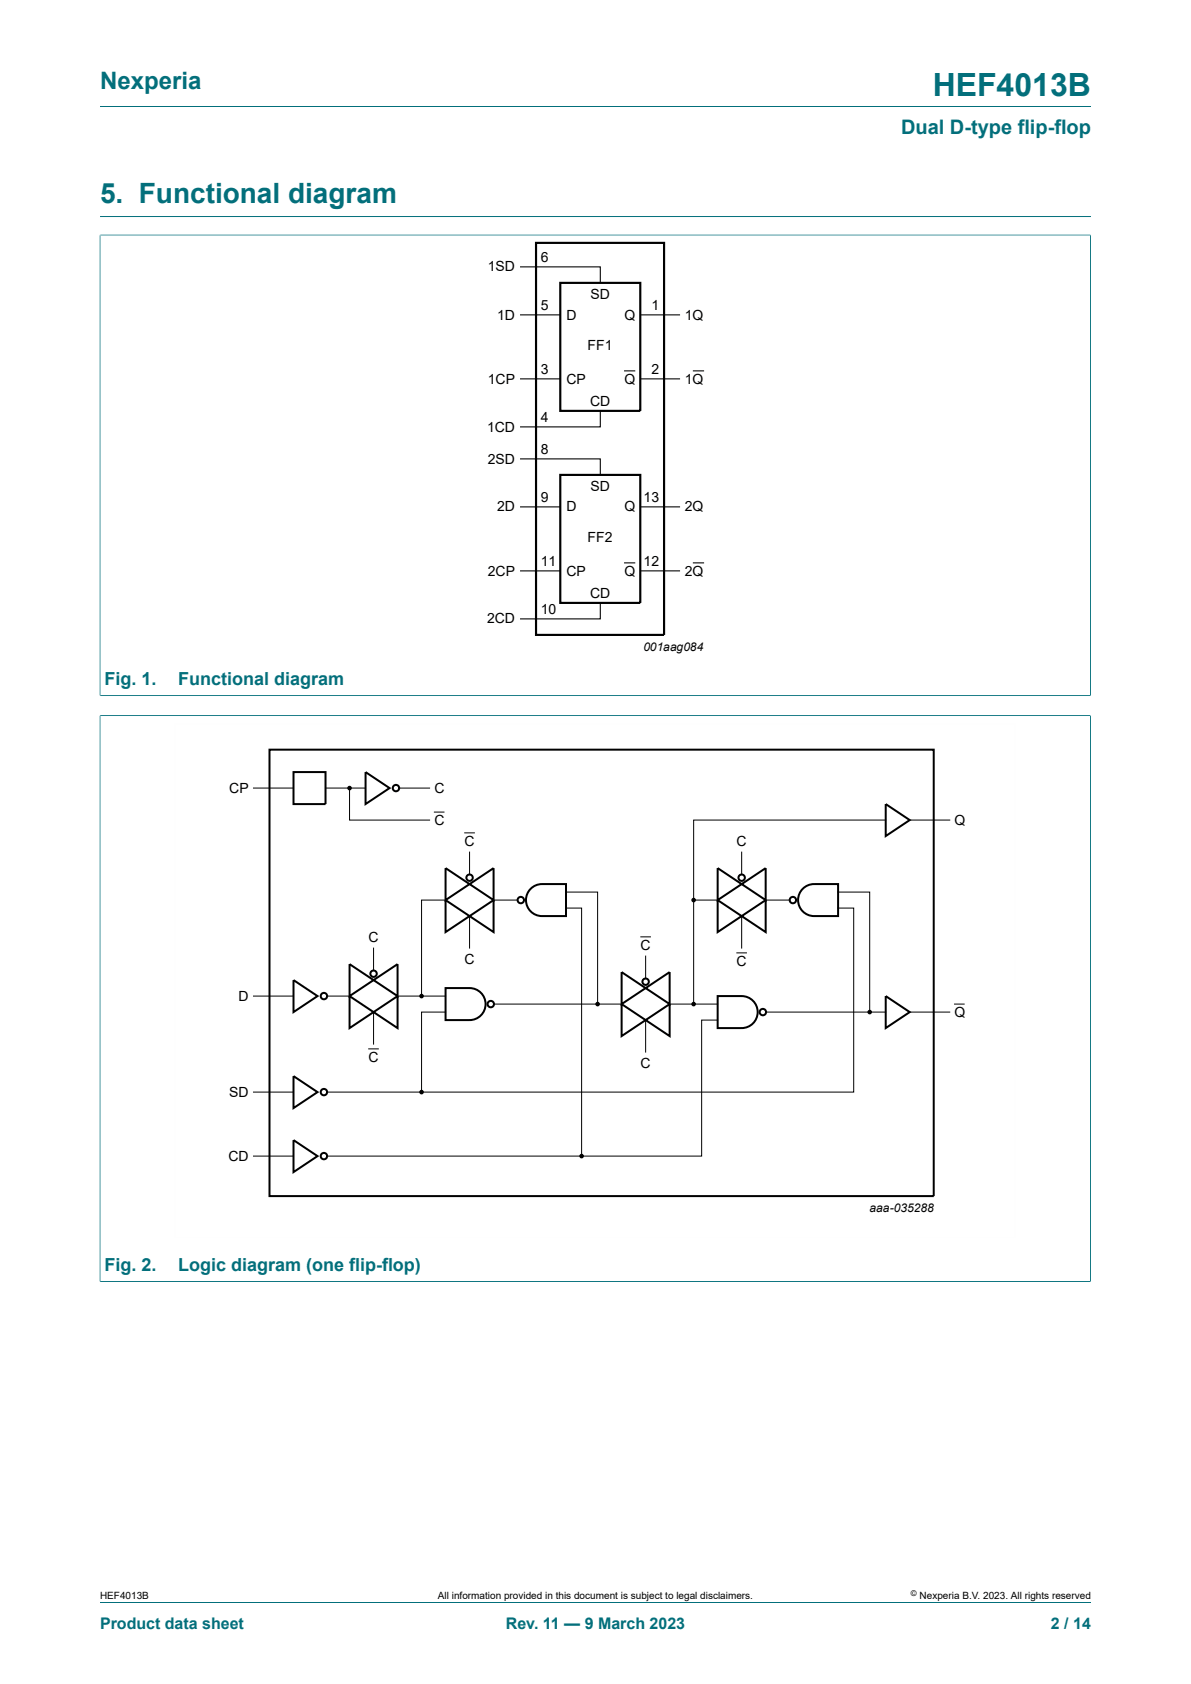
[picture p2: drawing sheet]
<svg xmlns="http://www.w3.org/2000/svg" width="210mm" height="297mm" viewBox="0 0 210 297" stroke-linecap="round" stroke-linejoin="round" font-family="sans-serif">
<path d="M17.6 18.8h174.8M17.6 38.2h174.8M17.6 41.5h174.7M17.6 41.4v81.4M192.3 41.4v81.4M17.6 122.7h174.7M17.6 126.2h174.7M17.6 126.1v100M192.3 126.1v100M17.6 226h174.7M17.6 282.6h174.8" fill="none" stroke="#036f7b" stroke-width=".18"/>
<path d="M94.5 42.8h22.6v69.2h-22.6zM98.8 49.9h14.1v22.6h-14.1zM98.8 83.8h14.1v22.5h-14.1z" fill="none" stroke="#000" stroke-width=".38"/>
<g fill="none" stroke="#000" stroke-width=".19">
<path d="M91.7 47.1h14.1v2.8M91.7 55.5h7.1M112.9 55.5h7M91.7 66.8h7.1M105.8 72.5v2.8h-14.1M110 65.4h2M112.9 66.8h7M122.2 65.4h1.9M91.7 80.9h14.1v2.9M91.7 89.4h7.1M110 99.3h2M112.9 89.4h7"/>
<path d="M122.2 99.3h1.9M91.7 100.7h7.1M105.8 106.3v2.9h-14.1M112.9 100.7h7"/>
</g>
<g fill="none" stroke="#000" stroke-width=".18">
<path d="M44.7 139h7.1M57.4 139h7.1M61.6 139v5.6h14.1M70.4 139h5.3M76.6 143.2h1.7M78.6 158.7h-4.3v17M81.9 146.9h1.7M82.8 150.3v3.9M87 158.7h4.3M99.8 157.3h5.6v19.8M126.5 158.7h-4.2v18.4M130.8 150.3v3.9"/>
<path d="M135 158.7h4.2M147.8 157.3h5.5v21.2M156.2 144.6h-33.9v14.1M160.4 144.6h7.1M44.7 175.7h7.1M57.7 175.7h3.9M65.9 167.2v4M65.9 178.5v5.6M70.1 175.7h8.5M78.6 178.5h-4.3v14.1M82.8 161.6v5.6M87.1 177.1h22.5"/>
<path d="M99.8 160.2h2.8v43.7M113 165.2h1.7M113.8 168.6v4M113.8 179.9v5.7M118.1 177.1h8.4M126.5 179.9h-2.8v24h-66M129.9 168.1h1.7M130.8 161.6v5.6M135.1 178.5h21.1M147.8 160.2h2.7v32.4h-92.8M160.4 178.5h7.1M168.3 177.1h1.7"/>
<path d="M44.7 192.6h7.1M65 185h1.7M44.7 203.9h7.1"/>
</g>
<g fill="none" stroke="#000" stroke-width=".35">
<path d="M47.5 132.2h117.1v78.8h-117.1zM51.8 136.2h5.6v5.6h-5.6zM64.5 136.2l4.2 2.8-4.2 2.8zM78.6 153.1l4.2 2.8-4.2 2.8zM78.6 158.7l4.2 2.9-4.2 2.8zM82.8 155.9l4.2-2.8v5.6zM93.8 156.5l1.1-.5 .7-.1h4.2v5.7h-4.2a2.82 2.82 0 0 1-2.7-1.9 2.82 2.82 0 0 1 .9-3.2zM126.5 153.1l4.3 2.8-4.3 2.8zM126.5 158.7l4.3 2.9-4.3 2.8zM130.8 155.9l4.2-2.8v5.6zM141.8 156.5l1.1-.5 .6-.1h4.3v5.7h-4.3a2.82 2.82 0 0 1-2.6-1.9 2.82 2.82 0 0 1 .9-3.2zM156.2 141.8l4.2 2.8-4.2 2.9z"/>
<path d="M51.8 172.9l4.2 2.8-4.2 2.8zM61.6 170l4.3 2.9-4.3 2.8zM61.6 175.7l4.3 2.8-4.3 2.8zM65.9 172.9l4.2-2.9v5.7zM65.9 178.5l4.2-2.8v5.6zM78.6 174.3h4.2a2.82 2.82 0 0 1 2.8 2.8 2.82 2.82 0 0 1-2.8 2.8h-4.2zM82.8 161.6l4.2-2.9v5.7zM109.6 171.4l4.2 2.9-4.2 2.8zM109.6 177.1l4.2 2.8-4.2 2.8zM113.8 174.3l4.3-2.9v5.7zM113.8 179.9l4.3-2.8v5.6zM126.5 175.7h4.3a2.82 2.82 0 0 1 2.8 2.8 2.82 2.82 0 0 1-2.8 2.8h-4.3z"/>
<path d="M130.8 161.6l4.2-2.9v5.7zM156.2 175.7l4.2 2.8-4.2 2.8zM51.8 189.8l4.2 2.8-4.2 2.8zM51.8 201.1l4.2 2.8-4.2 2.8z"/>
<circle cx="69.8" cy="139" r=".56"/>
<circle cx="82.8" cy="154.8" r=".56"/>
<circle cx="91.8" cy="158.7" r=".56"/>
<circle cx="130.8" cy="154.8" r=".56"/>
<circle cx="139.8" cy="158.7" r=".56"/>
<circle cx="57.1" cy="175.7" r=".56"/>
<circle cx="65.9" cy="171.7" r=".56"/>
<circle cx="86.5" cy="177.1" r=".56"/>
<circle cx="113.8" cy="173.1" r=".56"/>
<circle cx="134.5" cy="178.5" r=".56"/>
<circle cx="57.1" cy="192.6" r=".56"/>
<circle cx="57.1" cy="203.9" r=".56"/>
</g>
<g fill="#000">
<circle cx="61.6" cy="139" r=".28"/>
<circle cx="122.3" cy="158.7" r=".28"/>
<circle cx="74.3" cy="175.7" r=".28"/>
<circle cx="105.4" cy="177.1" r=".28"/>
<circle cx="122.3" cy="177.1" r=".28"/>
<circle cx="153.3" cy="178.5" r=".28"/>
<circle cx="74.3" cy="192.6" r=".28"/>
<circle cx="102.6" cy="203.9" r=".28"/>
</g>
<g fill="none" stroke="#000" stroke-width=".25">
<circle cx="61.6" cy="139" r=".28"/>
<circle cx="122.3" cy="158.7" r=".28"/>
<circle cx="74.3" cy="175.7" r=".28"/>
<circle cx="105.4" cy="177.1" r=".28"/>
<circle cx="122.3" cy="177.1" r=".28"/>
<circle cx="153.3" cy="178.5" r=".28"/>
<circle cx="74.3" cy="192.6" r=".28"/>
<circle cx="102.6" cy="203.9" r=".28"/>
</g>
<path d="M30.9 127.7h148.1v90.6h-148.1z" fill="none" stroke="#fefefe" stroke-width=".18"/>
<text font-size="5.6" fill="#036f7b" x="164.5" y="16.8">HEF4013B</text>
<text font-size="4.9" fill="#036f7b" x="17.6" y="35.9">5. Functional diagram</text>
<text font-size="4.2" fill="#036f7b" x="17.6" y="15.6">Nexperia</text>
<text font-size="3.5" fill="#036f7b" x="158.9" y="23.7">Dual D-type flip-flop</text>
<g font-size="3.2" fill="#036f7b">
<text x="18.4" y="120.8">Fig. 1.</text>
<text x="31.4" y="120.8">Functional diagram</text>
<text x="18.4" y="224.2">Fig. 2.</text>
<text x="31.4" y="224.2">Logic diagram (one flip-flop)</text>
</g>
<g font-size="2.8" fill="#036f7b">
<text x="17.6" y="287.2">Product data sheet</text>
<text x="89.2" y="287.2">Rev. 11 — 9 March 2023</text>
<text x="185.3" y="287.2">2 / 14</text>
</g>
<g font-size="2.5">
<text x="86" y="47.9">1SD</text>
<text x="95.4" y="46.2">6</text>
<text x="104.1" y="52.7">SD</text>
<text x="87.7" y="56.4">1D</text>
<text x="95.4" y="54.6">5</text>
<text x="99.9" y="56.4">D</text>
<text x="110.1" y="56.4">Q</text>
<text x="114.8" y="54.6">1</text>
<text x="120.8" y="56.4">1Q</text>
<text x="95.4" y="65.9">3</text>
<text x="103.6" y="61.7">FF1</text>
<text x="114.8" y="65.9">2</text>
<text x="86" y="67.7">1CP</text>
<text x="99.9" y="67.7">CP</text>
<text x="104.1" y="71.6">CD</text>
<text x="110.1" y="67.7">Q</text>
<text x="120.8" y="67.7">1Q</text>
<text x="85.9" y="76.1">1CD</text>
<text x="95.4" y="74.4">4</text>
<text x="86" y="81.8">2SD</text>
<text x="95.4" y="80">8</text>
<text x="95.4" y="88.5">9</text>
<text x="104.1" y="86.5">SD</text>
<text x="113.5" y="88.5">13</text>
<text x="87.7" y="90.2">2D</text>
<text x="99.9" y="90.2">D</text>
<text x="103.6" y="95.6">FF2</text>
<text x="110.1" y="90.2">Q</text>
<text x="120.8" y="90.2">2Q</text>
<text x="86" y="101.5">2CP</text>
<text x="95.4" y="99.8">11</text>
<text x="99.9" y="101.5">CP</text>
<text x="110.1" y="101.5">Q</text>
<text x="113.5" y="99.8">12</text>
<text x="120.8" y="101.5">2Q</text>
<text x="104.1" y="105.4">CD</text>
<text x="85.9" y="109.9">2CD</text>
<text x="95.4" y="108.3">10</text>
<text x="40.4" y="139.8">CP</text>
<text x="76.6" y="139.8">C</text>
<text x="76.6" y="145.5">C</text>
<text x="81.9" y="149.1">C</text>
<text x="129.9" y="149.1">C</text>
<text x="168.3" y="145.5">Q</text>
<text x="65" y="166.1">C</text>
<text x="112.9" y="167.5">C</text>
<text x="81.9" y="170">C</text>
<text x="129.9" y="170.3">C</text>
<text x="42.1" y="176.5">D</text>
<text x="168.3" y="179.3">Q</text>
<text x="65" y="187.2">C</text>
<text x="112.9" y="188.4">C</text>
<text x="40.4" y="193.5">SD</text>
<text x="40.3" y="204.7">CD</text>
</g>
<g font-size="2.1">
<text x="113.5" y="114.8">001aag084</text>
<text x="153.3" y="213.8">aaa-035288</text>
</g>
<g font-size="1.8">
<text x="17.6" y="282">HEF4013B</text>
<text x="77.2" y="282">All information provided in this document is subject to legal disclaimers.</text>
<text x="162.2" y="282">Nexperia B.V. 2023. All rights reserved</text>
</g>
<text font-size="1.4" x="160.6" y="281.6">©</text>
</svg>
